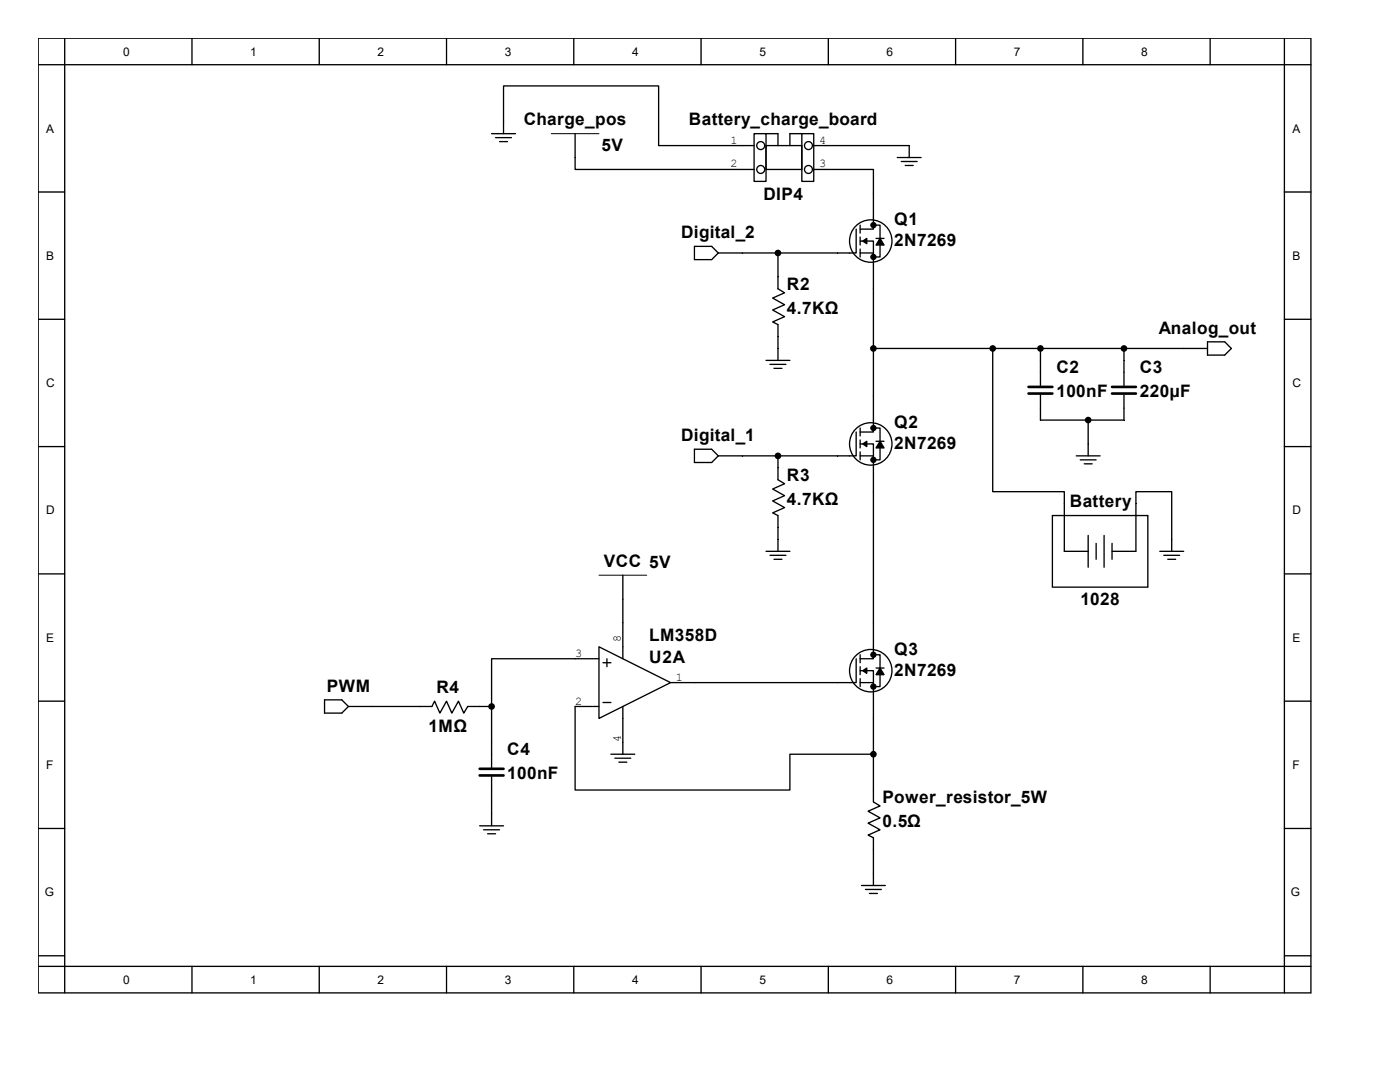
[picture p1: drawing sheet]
<svg xmlns="http://www.w3.org/2000/svg" width="279mm" height="216mm" viewBox="0 0 279 216" stroke-linecap="round" stroke-linejoin="round" font-family="sans-serif">
<g fill="none" stroke="#000" stroke-width=".26">
<path d="M7.6 7.6h254v190.5h-254zM7.6 12.9h254M12.9 7.6v190.5M38.3 7.6v5.3M63.7 7.6v5.3M89.1 7.6v5.3M114.5 7.6v5.3M139.9 7.6v5.3M165.3 7.6v5.3M190.7 7.6v5.3M216.1 7.6v5.3M241.5 7.6v5.3"/>
<path d="M256.3 7.6v190.5M7.6 38.3h5.3M98.1 26.7h4.8M98.9 27.5h3.2M99.7 28.3h1.6M100.5 26.7v-9.6h30.9v12h19.1M114.8 26.7v7.1h35.7M150.5 26.7h2.4v9.5h-2.4zM152.9 29.1h7.1v4.7h-7.1zM152.9 26.7h2.4v2.4M160 26.7h2.4v9.5h-2.4zM160 26.7h-2.4v2.4"/>
<path d="M162.4 33.8h11.9v11.9h-2.6M162.4 29.1h19.1v2.3M179.1 31.4h4.7M179.9 32.2h3.1M180.7 33h1.5M256.3 38.3h5.3M138.6 49.2h3.4l1.4 1.3-1.4 1.3h-3.4zM155.3 50.5v7.1l1.3 .8-2.4 1.1 2.4 1.3-2.4 1.1 2.4 1.3-2.4 1 1.1 .6v7.1M170.9 45.7v4.8h-27.5M171.7 48.1h2.6v2.4M171.7 50.5h2.6v35.7h-2.6M171.7 44.9v1.6"/>
<path d="M171.7 47.3v1.6M171.7 49.7v1.6M174.3 44.9h1.3v6.4h-1.3M174.8 47.6h1.6M7.6 63.7h5.3M152.9 71.9h4.7M153.7 72.7h3.1M154.5 73.5h1.6M174.3 69.5h66.7M198.1 69.5v28.6h14.3v11.9h4.8M207.6 69.5v7.4M207.6 78.8v5h16.7v-5"/>
<path d="M224.3 69.5v7.4M241 68.2h3.4l1.3 1.3-1.3 1.4h-3.4zM256.3 63.7h5.3M7.6 89.1h5.3M138.6 89.6h3.4l1.4 1.4-1.4 1.3h-3.4zM155.3 91v4.7l1.3 .8-2.4 1.1 2.4 1.3-2.4 1.1 2.4 1.3-2.4 1 1.1 .6v7.1M170.9 86.2v4.8h-27.5M171.7 91h2.6v40.4h-2.6M171.7 88.6h2.6v2.4M171.7 85.4v1.6M171.7 87.8v1.6M171.7 90.2v1.6"/>
<path d="M174.3 85.4h1.3v6.4h-1.3M174.8 88.1h1.6M214.8 91h4.8M215.6 91.8h3.2M216.4 92.6h1.6M217.2 83.8v7.2M256.3 89.1h5.3M7.6 114.5h5.3M124.3 114.8v16.6M152.9 110h4.7M153.7 110.8h3.1M154.5 111.6h1.6"/>
<path d="M210 102.9h19.1v14.3h-19.1zM217.2 106.8v6.4M218.8 108.4v3.2M220.3 106.8v6.4M221.9 110h4.8v-11.9h7.1v11.9M221.9 108.4v3.2M231.5 110h4.7M232.3 110.8h3.1M233 111.6h1.6M256.3 114.5h5.3M7.6 139.9h5.3M64.8 139.6h3.4l1.3 1.4-1.3 1.3h-3.4z"/>
<path d="M119.5 129.1l14.3 7.1-14.3 7.2zM119.5 131.4h-21.4v9.6M120.3 132.2h1.6M121.1 131.4v1.6M170.9 131.4v4.8h-37.1M171.7 133.8h2.6v2.4M171.7 136.2h2.6v23.8l1.3 .8-2.4 1.1 2.4 1.3-2.4 1.1 2.4 1.3-2.4 1 1.1 .6v9.5M171.7 130.7v1.5M171.7 133v1.6M171.7 135.4v1.6M174.3 130.7h1.3v6.3h-1.3M174.8 133.3h1.6"/>
<path d="M256.3 139.9h5.3M69.5 141h16.7l.5-1.1 1.1 2.4 1.3-2.4 1.1 2.4 1.3-2.4 1.1 2.4 .7-1.3h4.8M98.1 141v12.1M98.1 155v9.8M119.5 141h-4.7v16.6h42.8v-7.1h16.7M120.3 140.2h1.6M121.9 150.5h4.8M122.7 151.3h3.2M123.5 152.1h1.6M124.3 141v9.5M7.6 165.3h5.3M95.7 164.8h4.8"/>
<path d="M96.5 165.6h3.2M97.3 166.4h1.6M171.9 176.7h4.8M172.7 177.5h3.2M173.5 178.3h1.6M256.3 165.3h5.3M7.6 190.7h5.3M7.6 192.8h254M38.3 192.8v5.3M63.7 192.8v5.3M89.1 192.8v5.3M114.5 192.8v5.3"/>
<path d="M139.9 192.8v5.3M165.3 192.8v5.3M190.7 192.8v5.3M216.1 192.8v5.3M241.5 192.8v5.3M256.3 190.7h5.3"/>
<circle cx="151.8" cy="33.8" r=".79"/>
<circle cx="151.8" cy="29.1" r=".79"/>
<circle cx="161.3" cy="29.1" r=".79"/>
<circle cx="161.3" cy="33.8" r=".79"/>
<circle cx="173.8" cy="48.1" r="4.2"/>
<circle cx="173.8" cy="88.6" r="4.2"/>
<circle cx="173.8" cy="133.8" r="4.2"/>
</g>
<g fill="#000" stroke="#000" stroke-width=".26">
<path d="M172.2 48.1l.8-.5v1zM175.6 47.6l.8 1.3h-1.6zM172.2 88.6l.8-.5v1zM175.6 88.1l.8 1.3h-1.6zM172.2 133.8l.8-.5v1.1zM175.6 133.3l.8 1.3h-1.6z"/>
<circle cx="155.3" cy="50.5" r=".53"/>
<circle cx="174.3" cy="69.5" r=".53"/>
<circle cx="198.1" cy="69.5" r=".53"/>
<circle cx="207.6" cy="69.5" r=".53"/>
<circle cx="224.3" cy="69.5" r=".53"/>
<circle cx="155.3" cy="91" r=".53"/>
<circle cx="217.2" cy="83.8" r=".53"/>
<circle cx="98.1" cy="141" r=".53"/>
<circle cx="174.3" cy="150.5" r=".53"/>
</g>
<g fill="#000" stroke="#000" stroke-width=".2">
<circle cx="174.3" cy="51.3" r=".53"/>
<circle cx="174.3" cy="44.9" r=".53"/>
<circle cx="174.3" cy="91.8" r=".53"/>
<circle cx="174.3" cy="85.4" r=".53"/>
<circle cx="174.3" cy="137" r=".53"/>
<circle cx="174.3" cy="130.7" r=".53"/>
</g>
<path d="M205.3 77.2h4.7M205.3 78.5h4.7M221.9 77.2h4.8M221.9 78.5h4.8M95.7 153.4h4.8M95.7 154.7h4.8" fill="none" stroke="#000" stroke-width=".53"/>
<path d="M110 26.7h9.5M119.5 114.8h9.6" fill="none" stroke="#000" stroke-width=".2"/>
<g font-size="3.4">
<text x="104.5" y="25">Charge_pos</text>
<text x="137.5" y="25">Battery_charge_board</text>
<text x="120" y="30.1">5V</text>
<text x="152.4" y="39.8">DIP4</text>
<text x="135.9" y="47.5">Digital_2</text>
<text x="178.5" y="44.9">Q1</text>
<text x="178.5" y="49.1">2N7269</text>
<text x="157.1" y="57.8">R2</text>
<text x="157.1" y="62.6">4.7KΩ</text>
<text x="231.3" y="66.6">Analog_out</text>
<text x="210.8" y="74.5">C2</text>
<text x="227.5" y="74.5">C3</text>
<text x="210.8" y="79.3">100nF</text>
<text x="227.5" y="79.3">220µF</text>
<text x="135.9" y="88">Digital_1</text>
<text x="178.5" y="85.3">Q2</text>
<text x="178.5" y="89.6">2N7269</text>
<text x="157.1" y="95.9">R3</text>
<text x="157.1" y="100.7">4.7KΩ</text>
<text x="213.5" y="101.2">Battery</text>
<text x="120.5" y="113.2">VCC 5V</text>
<text x="215.6" y="120.8">1028</text>
<text x="129.5" y="128">LM358D</text>
<text x="178.5" y="130.6">Q3</text>
<text x="129.5" y="132.2">U2A</text>
<text x="178.5" y="134.8">2N7269</text>
<text x="65.2" y="138">PWM</text>
<text x="87.1" y="138.3">R4</text>
<text x="85.5" y="146">1MΩ</text>
<text x="101.2" y="150.7">C4</text>
<text x="101.2" y="155.5">100nF</text>
<text x="176.1" y="160.2">Power_resistor_5W</text>
<text x="176.1" y="165">0.5Ω</text>
</g>
<g font-size="2.4">
<text x="24.6" y="11.1">0</text>
<text x="50" y="11.1">1</text>
<text x="75.4" y="11.1">2</text>
<text x="100.8" y="11.1">3</text>
<text x="126.2" y="11.1">4</text>
<text x="151.6" y="11.1">5</text>
<text x="177" y="11.1">6</text>
<text x="202.4" y="11.1">7</text>
<text x="227.8" y="11.1">8</text>
<text x="9.2" y="26.5">A</text>
<text x="145.8" y="28.7">1</text>
<text x="163.4" y="28.7">4</text>
<text x="257.9" y="26.5">A</text>
<text x="145.8" y="33.4">2</text>
<text x="163.4" y="33.4">3</text>
<text x="9.2" y="51.9">B</text>
<text x="257.9" y="51.9">B</text>
<text x="9.2" y="77.3">C</text>
<text x="257.9" y="77.3">C</text>
<text x="9.2" y="102.7">D</text>
<text x="257.9" y="102.7">D</text>
<text x="9.2" y="128.1">E</text>
<text x="114.8" y="131.1">3</text>
<text x="123.9" y="128" transform="rotate(-90 123.9 128)">8</text>
<text x="257.9" y="128.1">E</text>
<text x="134.9" y="135.8">1</text>
<text x="114.8" y="140.6">2</text>
<text x="123.9" y="148.1" transform="rotate(-90 123.9 148.1)">4</text>
<text x="9.2" y="153.5">F</text>
<text x="257.9" y="153.5">F</text>
<text x="8.9" y="178.9">G</text>
<text x="257.6" y="178.9">G</text>
<text x="24.6" y="196.3">0</text>
<text x="50" y="196.3">1</text>
<text x="75.4" y="196.3">2</text>
<text x="100.8" y="196.3">3</text>
<text x="126.2" y="196.3">4</text>
<text x="151.6" y="196.3">5</text>
<text x="177" y="196.3">6</text>
<text x="202.4" y="196.3">7</text>
<text x="227.8" y="196.3">8</text>
</g>
</svg>
